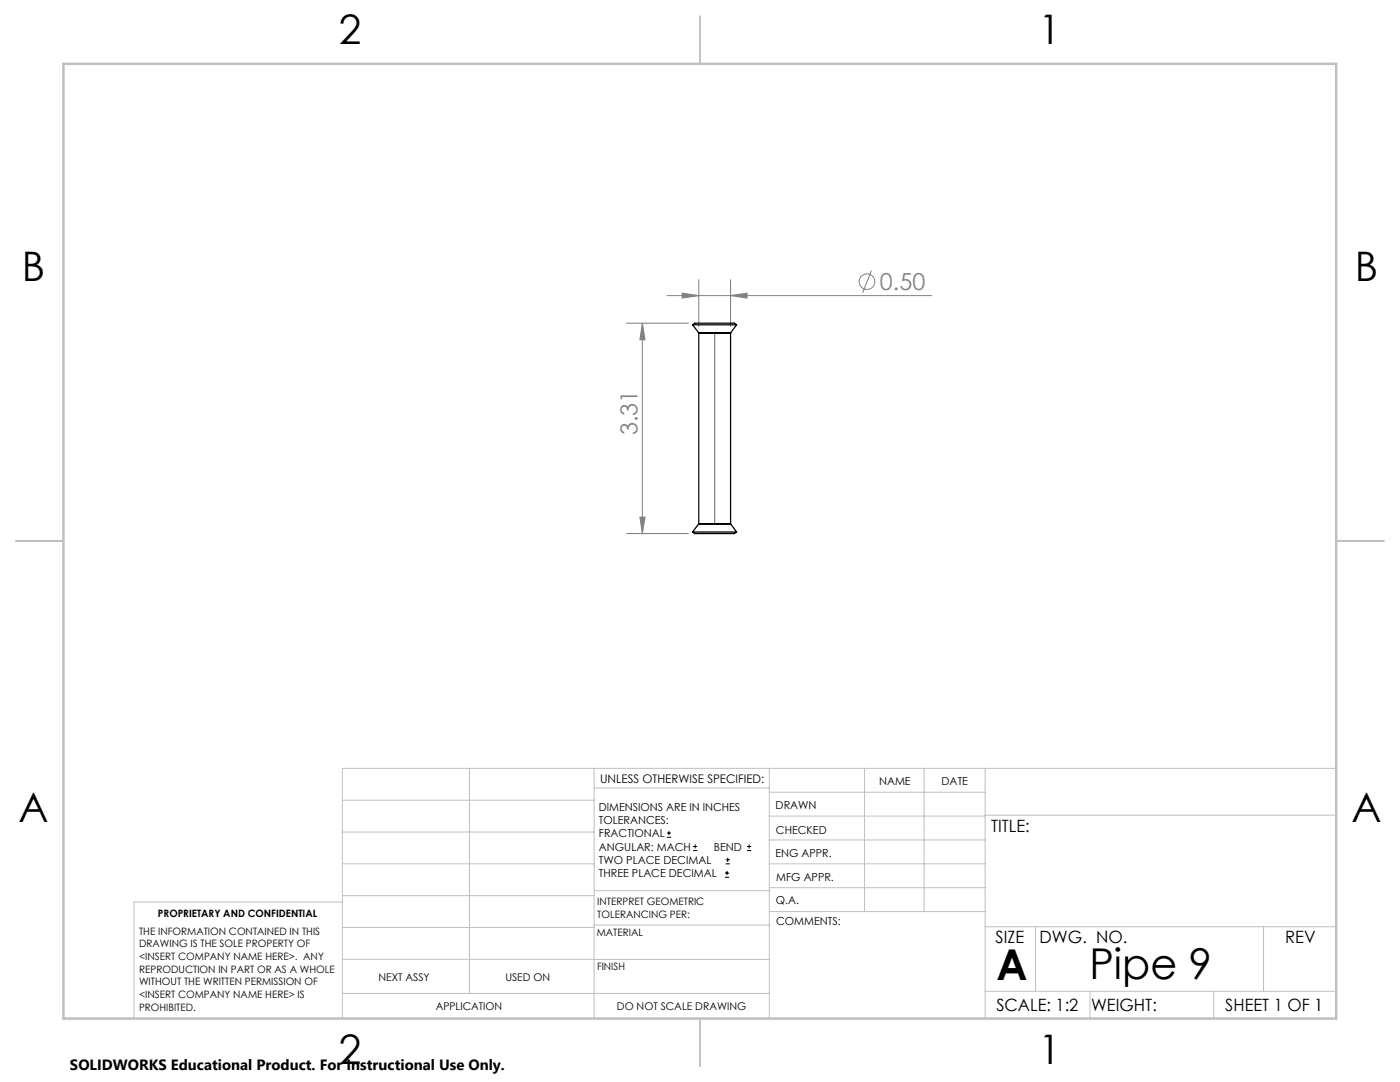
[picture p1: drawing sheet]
<svg xmlns="http://www.w3.org/2000/svg" width="279mm" height="216mm" viewBox="0 0 279 216" stroke-linecap="round" stroke-linejoin="round" font-family="sans-serif">
<g fill="none" stroke="#808080" stroke-width=".2">
<path d="M133.1 59h52.8M136.1 58.5l3.4 .5-3.4 .5zM139.5 55.8v9.4M145.8 59l3.3-.5v1zM145.8 55.8v9.4M173.9 54l-1.7 4.4M125 64.5h12.4M128.2 64.5l.5 3.3h-1zM128.2 64.5v42M125 106.5h12.4M127.7 103.2h1l-.5 3.3z"/>
<circle cx="173" cy="56.2" r="1.56"/>
</g>
<g fill="none" stroke="#000" stroke-width=".2">
<path d="M133.1 167.1h.8M133.1 166.2h.8M133.5 165.8v.9M138.3 169.7h.8M138.3 168.9h.8M138.7 168.5v.8M144.7 175h.8M144.7 174.2h.8M144.8 172.4h.9M144.8 171.6h.9M145.1 173.8v.8M145.2 171.1v.9"/>
<path d="M149.1 169.7h.8M149.1 168.9h.8M149.5 168.5v.8"/>
</g>
<g fill="none" stroke="#c0c0c0" stroke-width=".2">
<path d="M68.3 159.7h50.3M93.7 153.3v44.9M118.6 153.3v49.9M118.6 157.2h34.9M153.5 153.3v49.9M153.5 158.1h43.1M172.5 153.3v28.6M184.4 153.3v28.6M196.6 153.3v49.9M266.7 153.3h-198.4v49.9M68.3 178.7h50.3M68.3 172.4h50.3"/>
<path d="M68.3 166h50.3M68.3 180h-41.6v23.2M118.6 177.7h35M153.5 167.6h43.1M153.5 162.8h43.1M153.5 172.4h43.1M153.5 177.1h43.1M196.6 162.7h70.1M68.3 198.2h85.2M68.3 191.4l85.2 .1M68.3 185.1h50.3M118.6 184.6h35"/>
<path d="M153.6 181.9h43M196.6 197.8h70.1M196.6 184.9h70.1M206.7 184.9v12.9M217.5 197.8v5.4M242.2 197.8v5.4M252.2 184.9v12.9"/>
</g>
<path d="M139.7 3.2v9.5M3.1 107.9h9.6M266.7 107.9h9.5M139.7 203.2v9.6" fill="none" stroke="#c0c0c0" stroke-width=".25"/>
<path d="M12.7 12.7h254v190.5h-254z" fill="none" stroke="#c0c0c0" stroke-width=".5"/>
<path d="M142.6 66.4v38.1" fill="none" stroke="#808080" stroke-width=".25"/>
<g fill="#808080">
<path d="M145.8 59l3.3-.5v1zM136.1 58.5l3.4 .5-3.4 .5z"/>
<path d="M128.2 64.5l.5 3.3h-1zM127.7 103.2h1l-.5 3.3z"/>
</g>
<path d="M138.2 64.8h8.8M138.2 64.8l.4-.3h8l.4 .3M138.2 64.8l1.3 1.6M139.5 66.4h6.3M139.5 66.4v38.1M145.8 66.4v38.1M147 64.8l-1.2 1.6M138.2 106.2h8.8M138.2 106.2l.4 .3h8l.4-.3M139.5 104.5h6.3M139.5 104.5l-1.3 1.7M145.8 104.5l1.2 1.7" fill="none" stroke="#000" stroke-width=".25"/>
<g font-size="8.5">
<text x="198.9" y="195.5">A</text>
<text x="217.4" y="195.4">Pipe 9</text>
</g>
<g font-size="8.1">
<text x="67.6" y="8.9">2</text>
<text x="207.3" y="8.9">1</text>
<text x="4.4" y="56.1">B</text>
<text x="270.4" y="56.1">B</text>
<text x="3.7" y="164.1">A</text>
<text x="269.7" y="164.1">A</text>
<text x="67.6" y="212.4">2</text>
<text x="207.3" y="212.4">1</text>
</g>
<g font-size="4.7" fill="#808080">
<text x="175.6" y="57.9">0.50</text>
<text x="127.2" y="86.9" transform="rotate(-90 127.2 86.9)">3.31</text>
</g>
<g font-size="3.4">
<text x="197.8" y="166">TITLE:</text>
<text x="198.7" y="188.1">SIZE</text>
<text x="207.5" y="188.1">DWG. NO.</text>
<text x="256.5" y="188.2">REV</text>
<text x="198.8" y="201.7">SCALE: 1:2</text>
<text x="217.7" y="201.8">WEIGHT:</text>
<text x="244.5" y="201.7">SHEET 1 OF 1</text>
</g>
<text font-size="3" x="14" y="213.5">SOLIDWORKS Educational Product. For Instructional Use Only.</text>
<text font-size="2.4" x="119.8" y="156.2">UNLESS OTHERWISE SPECIFIED:</text>
<g font-size="2.2">
<text x="119.5" y="161.8">DIMENSIONS ARE IN INCHES</text>
<text x="154.8" y="161.4">DRAWN</text>
<text x="175.4" y="156.6">NAME</text>
<text x="187.9" y="156.7">DATE</text>
<text x="119.5" y="164.4">TOLERANCES:</text>
<text x="119.5" y="167.1">FRACTIONAL</text>
<text x="154.9" y="166.3">CHECKED</text>
<text x="119.5" y="169.7">ANGULAR: MACH</text>
<text x="119.5" y="172.4">TWO PLACE DECIMAL</text>
<text x="142.5" y="169.7">BEND</text>
<text x="154.8" y="171">ENG APPR.</text>
<text x="119.5" y="175">THREE PLACE DECIMAL</text>
<text x="154.9" y="175.7">MFG APPR.</text>
<text x="154.9" y="180.4">Q.A.</text>
<text x="154.9" y="184.6">COMMENTS:</text>
</g>
<g font-size="2.1">
<text x="75.5" y="195.7">NEXT ASSY</text>
<text x="100.9" y="195.7">USED ON</text>
<text x="86.9" y="201.5">APPLICATION</text>
<text x="123.1" y="201.6">DO NOT SCALE DRAWING</text>
</g>
<g font-size="2">
<text x="31.5" y="182.9">PROPRIETARY AND CONFIDENTIAL</text>
<text x="119.2" y="180.6">INTERPRET GEOMETRIC</text>
<text x="119.2" y="183.1">TOLERANCING PER:</text>
<text x="27.8" y="186.5">THE INFORMATION CONTAINED IN THIS</text>
<text x="27.8" y="189">DRAWING IS THE SOLE PROPERTY OF</text>
<text x="27.8" y="191.6">&lt;INSERT COMPANY NAME HERE&gt;. ANY</text>
<text x="119.1" y="186.7">MATERIAL</text>
<text x="27.8" y="194.1">REPRODUCTION IN PART OR AS A WHOLE</text>
<text x="27.8" y="196.6">WITHOUT THE WRITTEN PERMISSION OF</text>
<text x="119.1" y="193.5">FINISH</text>
<text x="27.8" y="199.1">&lt;INSERT COMPANY NAME HERE&gt; IS</text>
<text x="27.8" y="201.7">PROHIBITED.</text>
</g>
</svg>
